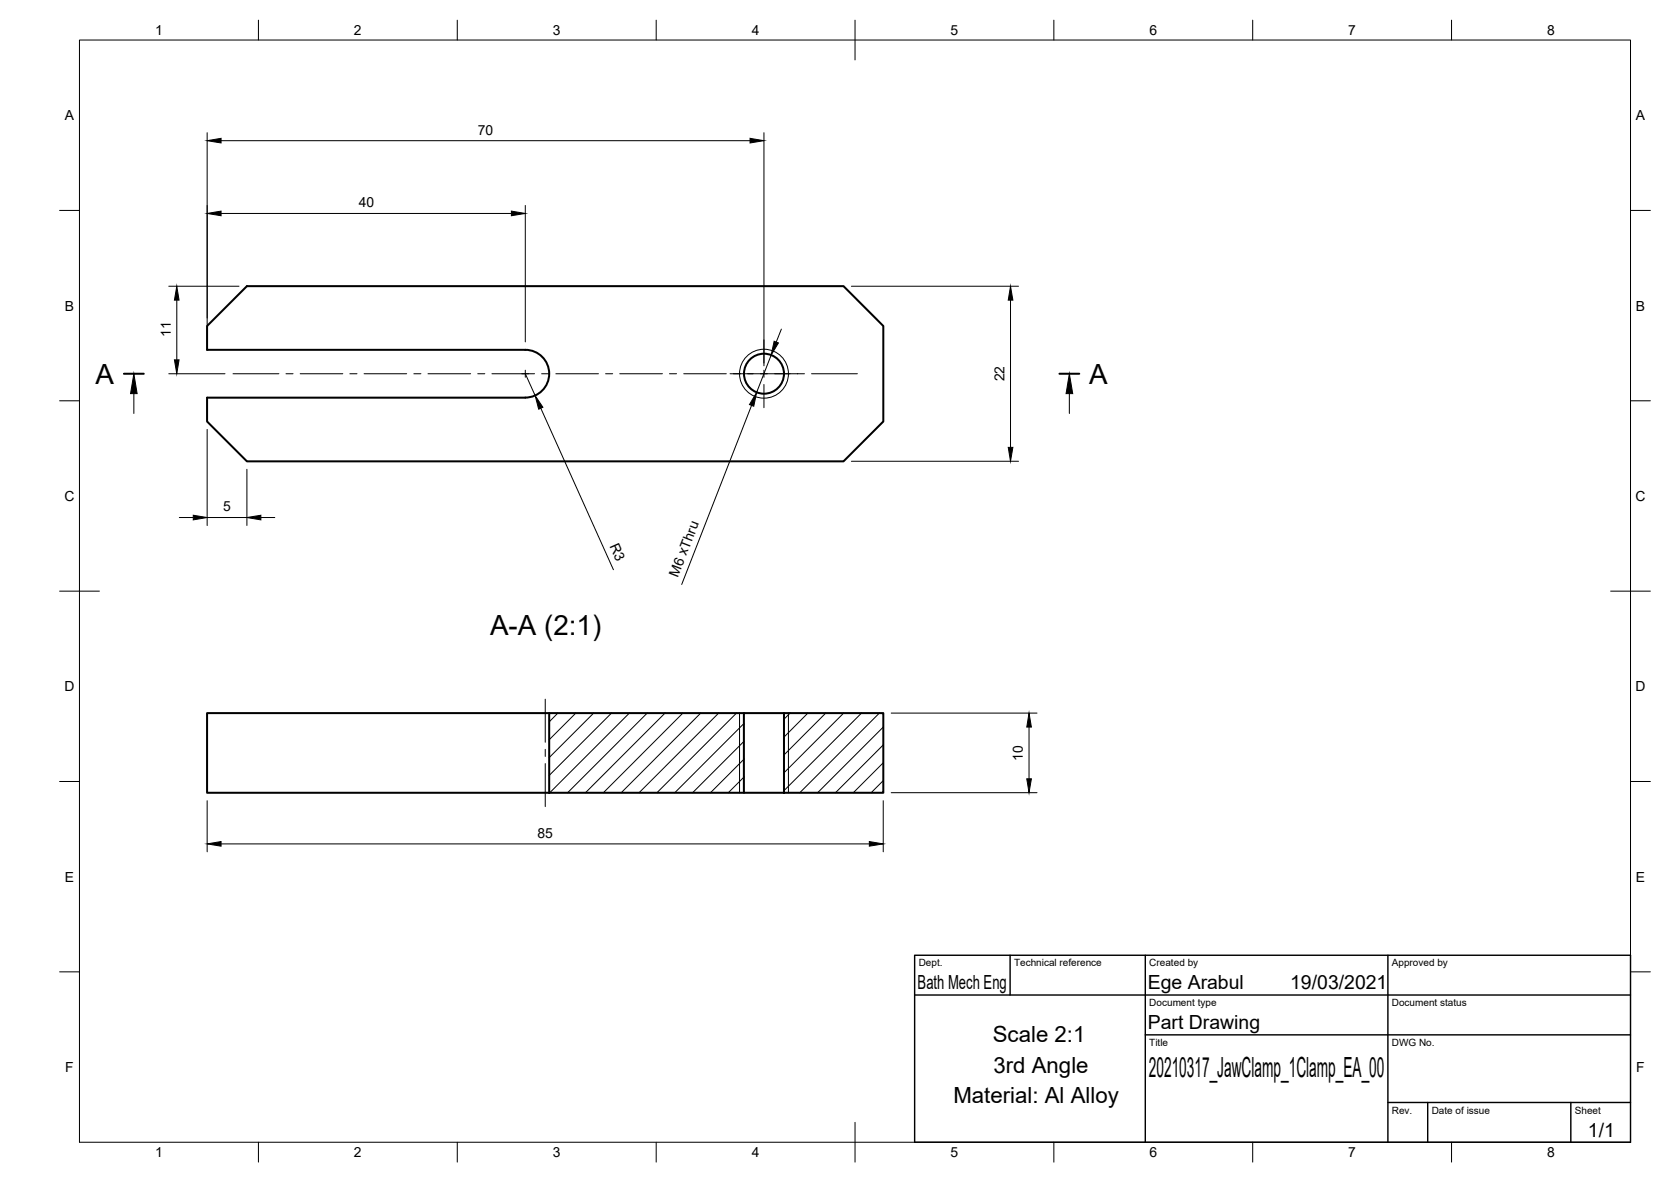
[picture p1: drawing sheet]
<svg xmlns="http://www.w3.org/2000/svg" width="420mm" height="297mm" viewBox="0 0 420 297" stroke-linecap="round" stroke-linejoin="round" font-family="sans-serif">
<!-- layer: Visible -->
<g fill="none" stroke="#000" stroke-width=".51">
<path d="M132.1 99.9a6 6 0 0 0 6-6 6 6 0 0 0-6-6h-80v-6l10-10h150l10 10v24l-10 10h-150l-10-10v-6h80M138.1 179.2h48.9v20h-48.9zM138.1 179.2h-86v20h86M187 179.2h10.1M197.1 179.2h25v20h-25zM187 199.2h10.1"/>
<circle cx="192.1" cy="93.9" r="5"/>
</g>
<!-- layer: Visible Narrow -->
<g fill="none" stroke="#000" stroke-width=".25">
<path d="M185.9 179.2v20M198.2 179.2v20"/>
<circle cx="192.1" cy="93.9" r="6.1"/>
</g>
<!-- layer: Border -->
<g fill="none" stroke="#000" stroke-width=".25">
<path d="M20 10.1h390v276.9h-390zM65 5.1v5M115 5.1v5M165 5.1v5M215 5.1v10M265 5.1v5M315 5.1v5M365 5.1v5M15 52.9h5M410 52.9h5M15 100.7h5M410 100.7h5"/>
<path d="M15 148.6h10M405 148.6h10M15 196.4h5M410 196.4h5M15 244.2h5M410 244.2h5M65 287v5M115 287v5M165 287v5M215 282.1v9.9M265 287v5M315 287v5"/>
<path d="M365 287v5"/>
</g>
<!-- layer: TitleBlock -->
<path d="M230 240.1h180v46.9h-180zM230 250h180M254 240.1v9.9M288 240.1v46.9M349 240.1v46.9M288 260.1h122M349 277.1h61M359 277.1v9.9M395 277.1v9.9" fill="none" stroke="#000" stroke-width=".36"/>
<!-- layer: Center Lines -->
<g fill="none" stroke="#000" stroke-width=".25">
<path d="M58.6 93.9h11.5M71.9 93.9h1.8M75.5 93.9h10.7M88 93.9h1.8M91.5 93.9h10.8M104.1 93.9h1.7M107.6 93.9h10.7M120.1 93.9h1.8M123.7 93.9h10.7M132.1 93v1.8M136.2 93.9h1.8M139.8 93.9h10.7"/>
<path d="M152.3 93.9h1.8M155.8 93.9h10.8M168.3 93.9h1.8M171.9 93.9h10.7M183.6 93.9h18.7M192.1 85.4v5.8M192.1 93v1.8M192.1 96.6v5.9M204 93.9h11.6M137.1 175.7v10.8M137.1 188.3v1.8M137.1 191.9v10.8"/>
</g>
<!-- layer: Dimensions -->
<g fill="none" stroke="#000" stroke-width=".25">
<path d="M52.1 33.3v52.6M55.6 35.4h133M192.1 33.3v58.6M55.6 53.6h73M132.1 51.6v34.3M42.4 71.9h17.7M44.4 75.4v15M214.1 71.9h42M254.1 75.4v37M42.4 93.9h14.2M132.1 93.9l2.5 5.5M193.9 89.2l-3.7 9.4"/>
<path d="M196.5 82.7l-1.3 3.3M52.1 107.9v24.2M62.1 117.9v14.2M136 102.6l18.2 40.6M189 101.9l-17.6 45M214.1 115.9h42M45.1 130.1h3.5M52.1 130.1h10M65.6 130.1h3.5M224.1 179.2h36.7M224.1 199.2h36.7M258.7 182.7v13"/>
<path d="M52.1 201.2v12.9M55.6 212.1h163M222.1 201.2v12.9"/>
</g>
<g fill="#000" stroke="#000" stroke-width=".25">
<path d="M52.1 35.4l3.5-.6v1.1zM188.6 34.8l3.5 .6-3.5 .5zM52.1 53.6l3.5-.5v1.1zM128.6 53.1l3.5 .5-3.5 .6zM44.4 71.9l.6 3.5h-1.1zM254.1 71.9l.6 3.5h-1.2zM43.9 90.4h1.1l-.6 3.5zM194.6 85.8l1.1 .4-1.8 3zM134.6 99.4l1.9 2.9-1.1 .5zM190.2 98.6l-.7 3.5-1.1-.4zM253.5 112.4h1.2l-.6 3.5zM48.6 129.5l3.5 .6-3.5 .5z"/>
<path d="M62.1 130.1l3.5-.6v1.1zM258.7 179.2l.6 3.5h-1.1zM258.2 195.7h1.1l-.6 3.5zM52.1 212.1l3.5-.6v1.1zM218.6 211.5l3.5 .6-3.5 .5z"/>
</g>
<!-- layer: Hatching -->
<g fill="none" stroke="#000" stroke-width=".25">
<path d="M140.3 179.2l-2.2 2.2M144.8 179.2l-6.7 6.7M149.3 179.2l-11.2 11.2M153.8 179.2l-15.7 15.7M158.2 179.2l-20 20M162.7 179.2l-20 20M167.2 179.2l-20 20M171.7 179.2l-20 20M176.2 179.2l-20 20M180.7 179.2l-20 20M185.2 179.2l-20 20M198.6 179.2l-1.5 1.5"/>
<path d="M203.1 179.2l-6 6M207.6 179.2l-10.5 10.5M212.1 179.2l-15 15M216.6 179.2l-19.5 19.5M221.1 179.2l-20 20M187 181.8l-17.3 17.4M187 186.3l-12.8 12.9M187 190.8l-8.4 8.4M187 195.3l-3.9 3.9M222.1 182.7l-16.5 16.5M222.1 187.2l-12 12M222.1 191.7l-7.5 7.5"/>
<path d="M222.1 196.2l-3 3"/>
</g>
<!-- layer: Annotations -->
<path d="M31.2 93.9h5M266.4 93.9h5" fill="none" stroke="#000" stroke-width=".51"/>
<path d="M33.7 98.9v5M268.9 98.9v5" fill="none" stroke="#000" stroke-width=".25"/>
<path d="M33.7 93.9l.8 5h-1.7zM268.9 93.9l.8 5h-1.6z" fill="#000" stroke="#000" stroke-width=".25"/>
<g font-size="7">
<text x="24" y="96.4">A</text>
<text x="273.9" y="96.4">A</text>
<text x="123.2" y="159.5">A-A (2:1)</text>
<text x="288.9" y="270.6">20210317_JawClamp_1Clamp_EA_00</text>
</g>
<g font-size="5.6">
<text x="249.6" y="261.7">Scale 2:1</text>
<text x="249.8" y="269.6">3rd Angle</text>
<text x="239.7" y="277.1">Material: Al Alloy</text>
</g>
<g font-size="4.9">
<text x="230.7" y="248.5">Bath Mech Eng</text>
<text x="288.6" y="248.5">Ege Arabul</text>
<text x="324.4" y="248.6">19/03/2021</text>
<text x="288.6" y="258.6">Part Drawing</text>
<text x="399.3" y="285.8">1/1</text>
</g>
<g font-size="3.5">
<text x="39" y="8.8">1</text>
<text x="89" y="8.8">2</text>
<text x="139" y="8.8">3</text>
<text x="189" y="8.8">4</text>
<text x="239" y="8.8">5</text>
<text x="289" y="8.8">6</text>
<text x="339" y="8.8">7</text>
<text x="389" y="8.8">8</text>
<text x="16.3" y="30.2">A</text>
<text x="120.1" y="33.8">70</text>
<text x="411.3" y="30.2">A</text>
<text x="90.2" y="52.1">40</text>
<text x="16.3" y="78">B</text>
<text x="411.3" y="78">B</text>
<text x="42.9" y="84.7" transform="rotate(-90 42.9 84.7)">11</text>
<text x="252.6" y="95.8" transform="rotate(-90 252.6 95.8)">22</text>
<text x="16.2" y="125.9">C</text>
<text x="411.2" y="125.9">C</text>
<text x="56.1" y="128.5">5</text>
<text x="153.3" y="137.3" transform="rotate(66 153.3 137.3)">R3</text>
<text x="170.4" y="145.2" transform="rotate(-69 170.4 145.2)">M6 xThru</text>
<text x="16.2" y="173.7">D</text>
<text x="411.2" y="173.7">D</text>
<text x="257.2" y="191.2" transform="rotate(-90 257.2 191.2)">10</text>
<text x="135.1" y="210.5">85</text>
<text x="16.3" y="221.6">E</text>
<text x="411.3" y="221.6">E</text>
<text x="16.4" y="269.4">F</text>
<text x="411.4" y="269.4">F</text>
<text x="39" y="290.8">1</text>
<text x="89" y="290.8">2</text>
<text x="139" y="290.8">3</text>
<text x="189" y="290.8">4</text>
<text x="239" y="290.8">5</text>
<text x="289" y="290.8">6</text>
<text x="339" y="290.8">7</text>
<text x="389" y="290.8">8</text>
</g>
<g font-size="2.5">
<text x="231" y="242.9">Dept.</text>
<text x="255" y="242.9">Technical reference</text>
<text x="289" y="242.9">Created by</text>
<text x="350" y="242.9">Approved by</text>
<text x="289" y="252.8">Document type</text>
<text x="350" y="252.8">Document status</text>
<text x="289" y="262.9">Title</text>
<text x="350" y="262.9">DWG No.</text>
<text x="350" y="279.9">Rev.</text>
<text x="360" y="279.9">Date of issue</text>
<text x="396" y="279.9">Sheet</text>
</g>
</svg>
